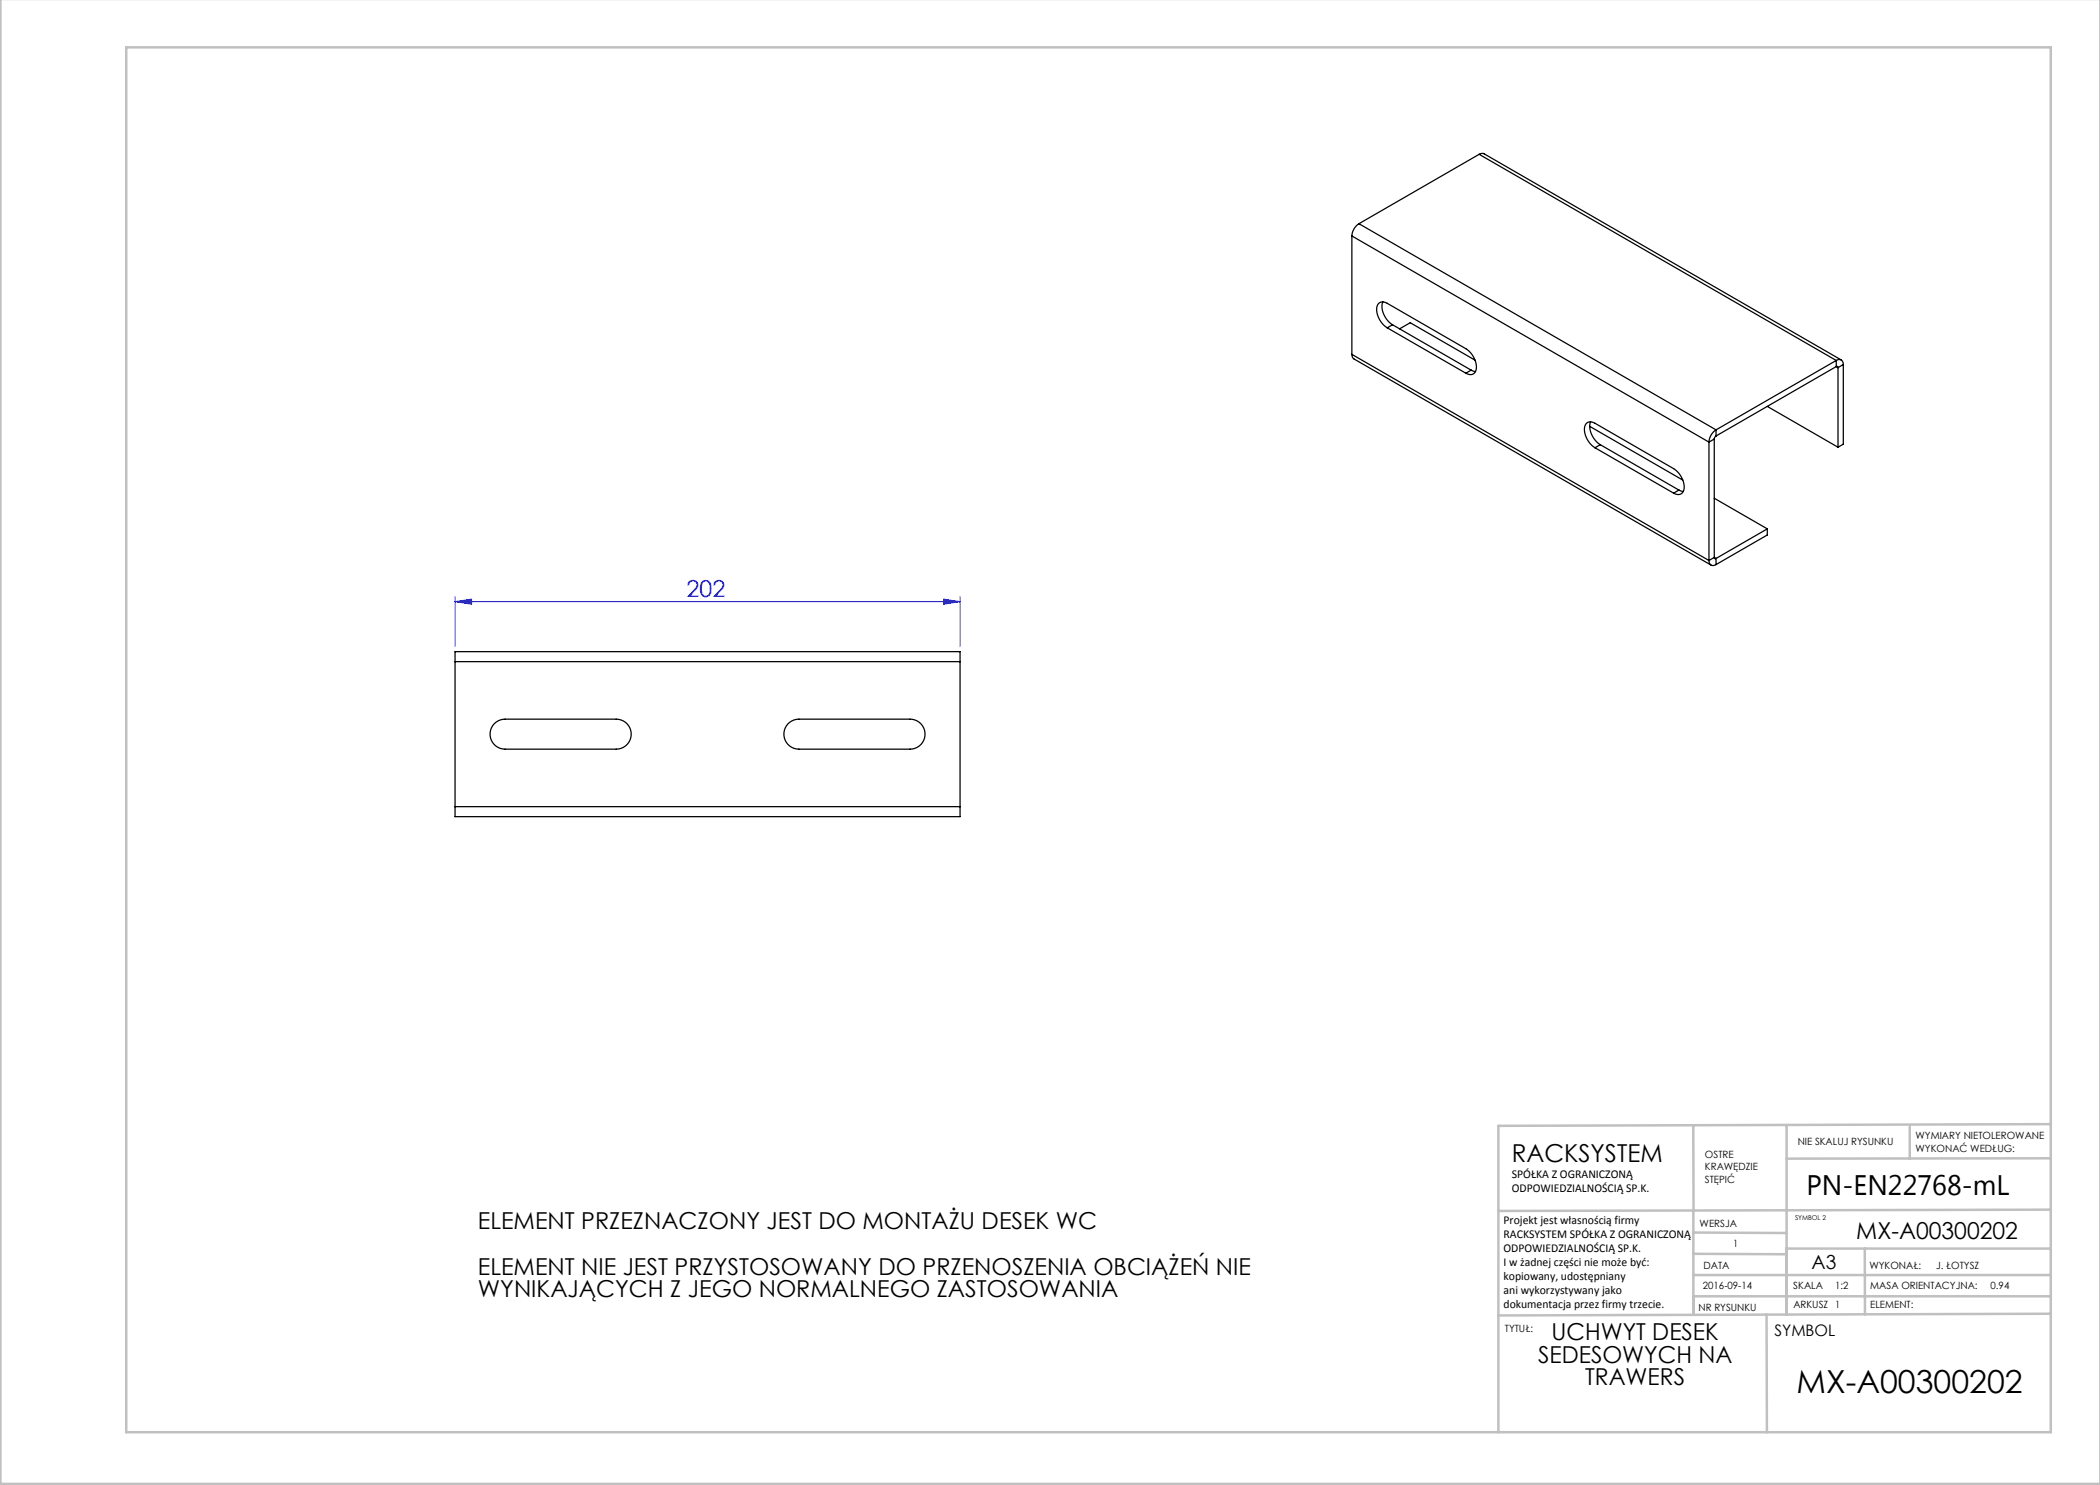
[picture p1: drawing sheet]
<svg xmlns="http://www.w3.org/2000/svg" width="420mm" height="297mm" viewBox="0 0 420 297" stroke-linecap="round" stroke-linejoin="round" font-family="sans-serif">
<path d="M91 119.3v10M188.7 119.8l3.3 .5-3.3 .5zM192 119.3v10M91 120.3l3.3-.5v1zM91 120.3h101" fill="none" stroke="#00f" stroke-width=".2"/>
<g fill="none" stroke="#c0c0c0" stroke-width=".5">
<path d="M.1 -.1v296.9h419.9M25.2 9.5h385v276.9h-385zM338.7 225.2v16.9M357.3 225v37.9M382 225.4v6.3M410.1 224.8l-110.4 .4v61.2M410.1 231.7h-52.8M338.7 259.3h71.5M338.7 255h71.5M338.7 250.8l18.6 .1M338.7 246.5l18.6 .1M338.7 242.1v20.9"/>
<path d="M373 249.7v13.2M410.1 241.9l-110.4 .3M410.2 249.7h-52.9v13.2M353.3 262.9l.1 23.5M410.2 262.7l-110.5 .4"/>
</g>
<path d="M91 120.3l3.3-.5v1zM188.7 119.8l3.3 .5-3.3 .5z" fill="#00f"/>
<g fill="none" stroke="#000" stroke-width=".25">
<path d="M295.8 30.9l.6-.2 .4 .1 71.4 41.2M295.8 30.9l-24 13.8M295.8 30.9l71.4 41.2M270.4 47.2l71.4 41.2M270.4 47.2v23.7M271.8 44.7a3.1 3.1 0 0 0-1.4 2.5M271.8 44.7l71.4 41.3M270.4 70.9l.1 .5 .3 .4 71.4 41.2M270.4 70.9l71.4 41.2M276.6 60.4a4.1 4.1 0 0 0 1.9 4.6M277.4 65.6a4.2 4.2 0 0 1-1.9-4.6 1.24 1.24 0 0 1 1.9-.3l15.8 9a4.2 4.2 0 0 1 1.9 4.6 1.24 1.24 0 0 1-1.9 .3M277.4 65.6l15.8 9"/>
<path d="M278.5 65l-1.1 .6M278.5 65l15.7 9M279.9 65.8l2.1-1.3 13 7.5M294.2 74l.9 .3M294.2 74l-1 .6M367.2 72.1a.86 .86 0 0 1 1-.1 .86 .86 0 0 1 .5 .9M367.2 73.3h.3l.1 .2M367.2 72.1l-24 13.9M367.2 72.1v1.2M367.2 73.3l-24 13.9M367.2 73.3l.4 .2M367.6 73.5v15.9"/>
<path d="M368.7 72.9l-1.1 .6M368.7 72.9v15.9l-1.1 .6M317.9 85.3l18.7 10.7M318.1 84.4a4.1 4.1 0 0 0 2 4.5M319 89.6a4.2 4.2 0 0 1-1.9-4.6 1.24 1.24 0 0 1 1.9-.3l15.7 9a4.2 4.2 0 0 1 2 4.6 1.24 1.24 0 0 1-2 .3M319 89.6l15.7 9M320.1 88.9l-1.1 .7M320.1 88.9l15.7 9.1M335.8 98l.9 .3M335.8 98l-1.1 .6M341.8 88.4v23.7M342.9 87.8l-1.1 .6"/>
<path d="M342.9 87.8v23.7M342.9 99.7l10.6 6.1M343.2 86a3.1 3.1 0 0 0-1.4 2.4M343.2 87.2l-.3 .6M343.2 86v1.2M353.5 81.3l14.1 8.1M341.8 112.1a.86 .86 0 0 0 .4 .9 .86 .86 0 0 0 1-.1M342.9 111.5l.1 .2h.2M342.9 111.5l-1.1 .6M342.9 111.5l.3 .2M343.2 111.7v1.2M353.5 105.8l-10.3 5.9"/>
<path d="M353.5 105.8v1.2l-10.3 5.9M91 132.3v-2h101v2M91 132.3v29M91 132.3h101M192 132.3v29M98.8 144.8a3 3 0 0 1 2.2-1h22.2a3 3 0 0 1 3 3 3 3 0 0 1-3 3h-22.2a3 3 0 0 1-2.7-1.8 3 3 0 0 1 .5-3.2zM157.6 144.8a3 3 0 0 1 2.2-1h22.2a3 3 0 0 1 3 3 3 3 0 0 1-3 3h-22.2a3 3 0 0 1-2.8-1.8 3 3 0 0 1 .6-3.2zM91 161.3v2h101v-2M91 161.3h101"/>
</g>
<text font-size="6.3" x="359.3" y="278.5">MX-A00300202</text>
<text font-size="5.6" x="361.3" y="239.1">PN-EN22768-mL</text>
<text font-size="4.9" x="302.4" y="232.4">RACKSYSTEM</text>
<text font-size="4.7" fill="#00f" x="137.3" y="119.3">202</text>
<g font-size="4.7">
<text x="95.6" y="245.9">ELEMENT PRZEZNACZONY JEST DO MONTAŻU DESEK WC</text>
<text x="371.3" y="247.8">MX-A00300202</text>
<text x="95.6" y="254.9">ELEMENT NIE JEST PRZYSTOSOWANY DO PRZENOSZENIA OBCIĄŻEŃ NIE</text>
<text x="95.6" y="259.4">WYNIKAJĄCYCH Z JEGO NORMALNEGO ZASTOSOWANIA</text>
<text x="310.3" y="268.1">UCHWYT DESEK</text>
<text x="307.6" y="272.6">SEDESOWYCH NA</text>
<text x="317" y="277.1">TRAWERS</text>
</g>
<text font-size="3.9" x="362.3" y="253.8">A3</text>
<text font-size="3.2" x="354.9" y="267.2">SYMBOL</text>
<g font-size="2.4">
<text x="302.4" y="235.6">SPÓŁKA Z OGRANICZONĄ</text>
<text x="302.4" y="238.4">ODPOWIEDZIALNOŚCIĄ SP.K.</text>
<text x="300.7" y="244.7">Projekt jest własnością firmy</text>
<text x="300.7" y="247.5">RACKSYSTEM SPÓŁKA Z OGRANICZONĄ</text>
<text x="300.7" y="250.3">ODPOWIEDZIALNOŚCIĄ SP.K.</text>
<text x="300.7" y="253.1">I w żadnej części nie może być:</text>
<text x="300.7" y="256">kopiowany, udostępniany</text>
<text x="300.7" y="258.8">ani wykorzystywany jako</text>
<text x="300.7" y="261.6">dokumentacja przez firmy trzecie.</text>
</g>
<g font-size="2">
<text x="383.1" y="227.9">WYMIARY NIETOLEROWANE</text>
<text x="341" y="231.6">OSTRE</text>
<text x="359.5" y="228.9">NIE SKALUJ RYSUNKU</text>
<text x="383.1" y="230.4">WYKONAĆ WEDŁUG:</text>
<text x="341" y="234.1">KRAWĘDZIE</text>
<text x="341" y="236.6">STĘPIĆ</text>
<text x="339.9" y="245.4">WERSJA</text>
<text x="346.6" y="249.5">1</text>
<text x="340.6" y="257.7">2016-09-14</text>
<text x="340.7" y="253.8">DATA</text>
<text x="358.7" y="257.7">SKALA</text>
<text x="367" y="257.7">1:2</text>
<text x="373.9" y="253.8">WYKONAŁ:</text>
<text x="374.1" y="257.7">MASA ORIENTACYJNA:</text>
<text x="387.2" y="253.8">J. ŁOTYSZ</text>
<text x="398.1" y="257.7">0.94</text>
<text x="339.7" y="262.3">NR RYSUNKU</text>
<text x="358.7" y="261.7">ARKUSZ 1</text>
<text x="374.1" y="261.7">ELEMENT:</text>
<text x="301" y="266.4">TYTUŁ:</text>
</g>
<text font-size="1.3" x="359" y="244">SYMBOL 2</text>
</svg>
